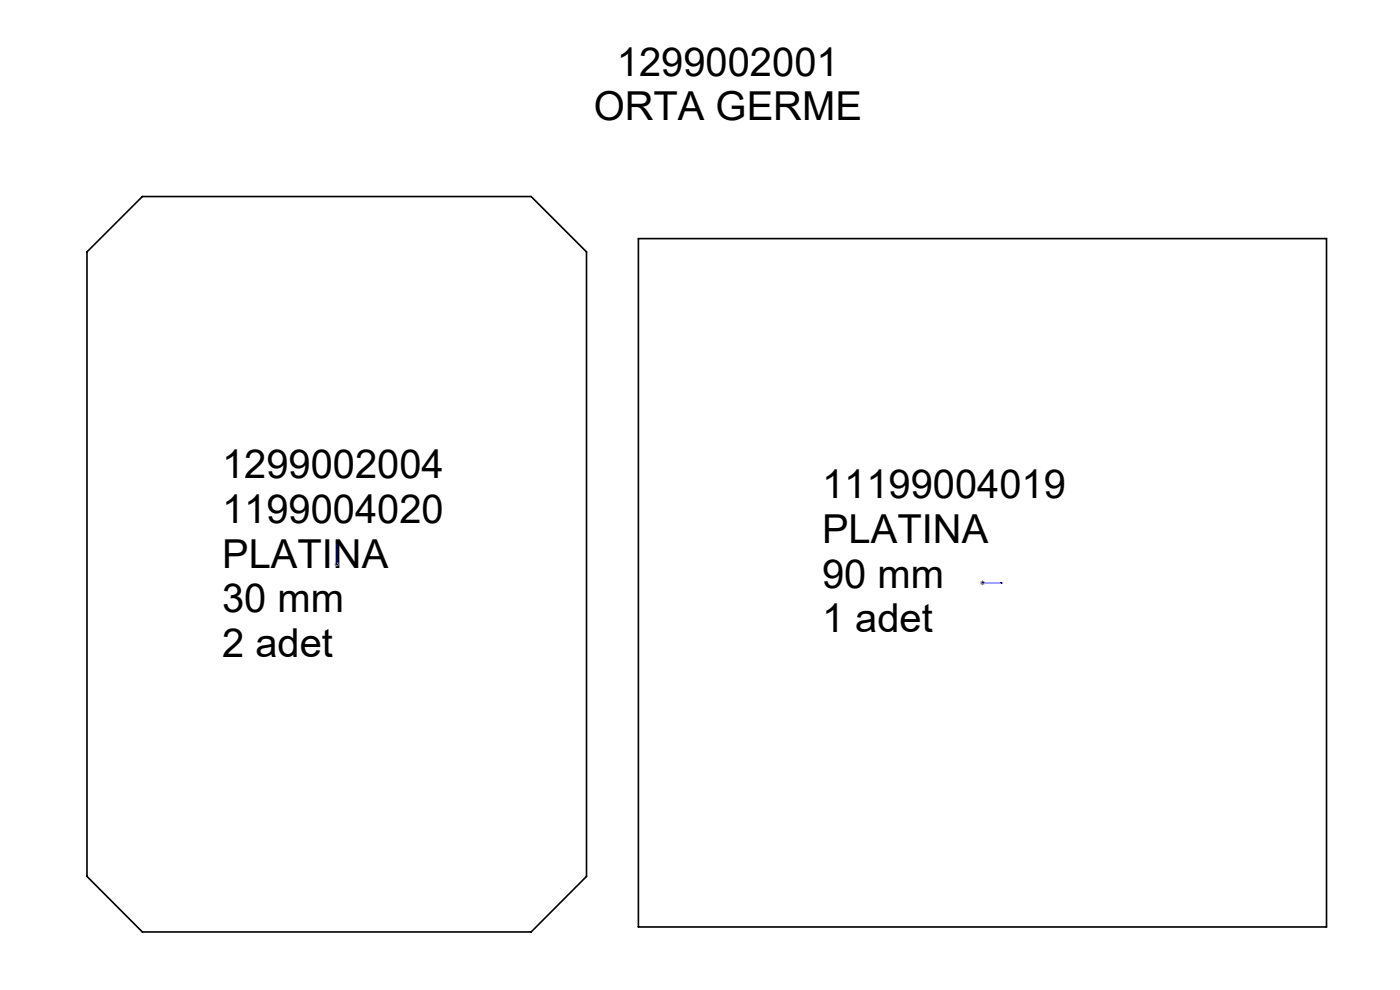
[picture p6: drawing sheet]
<svg xmlns="http://www.w3.org/2000/svg" width="297mm" height="210mm" viewBox="0 0 297 210" stroke-linecap="round" stroke-linejoin="round" font-family="sans-serif">
<path d="M71.4 115.4v.4v-.4M71.4 119.6v.2zM71.4 119.7h.1M71.4 115.4v4.3M208.3 123.6h.2zM208.4 123.6h.1M208.4 123.6h4.3M212.7 123.6h-.5h.5" fill="none" stroke="#00f" stroke-width=".21"/>
<path d="M70.9 119.7h1M71.1 119.3l.7 .7M71.4 119.2v1M71.8 119.3l-.7 .7M207.9 123.6h1M208.1 123.3l.7 .7M208.4 123.1v1M208.8 123.3l-.7 .7" fill="none" stroke="#808080" stroke-width=".21"/>
<path d="M71.4 115.4v.4zM71.4 119.6v.2zM212.2 123.6h.5zM208.3 123.6h.2z" fill="#00f"/>
<path d="M18.5 53.4l11.7-11.7h82.5l11.7 11.7v132.5l-11.7 11.8h-82.5l-11.7-11.8zM135.4 50.6h146v146h-146z" fill="none" stroke="#000" stroke-width=".35"/>
<g font-size="8.5">
<text x="130.9" y="16.1">1299002001</text>
<text x="125.9" y="25.5">ORTA GERME</text>
<text x="47.1" y="101.5">1299002004</text>
<text x="174.4" y="105.7">11199004019</text>
<text x="47.1" y="110.9">1199004020</text>
<text x="174.4" y="115.2">PLATINA</text>
<text x="47.1" y="120.4">PLATINA</text>
<text x="174.4" y="124.7">90 mm</text>
<text x="47.1" y="129.9">30 mm</text>
<text x="174.4" y="134.1">1 adet</text>
<text x="47.1" y="139.3">2 adet</text>
</g>
</svg>
